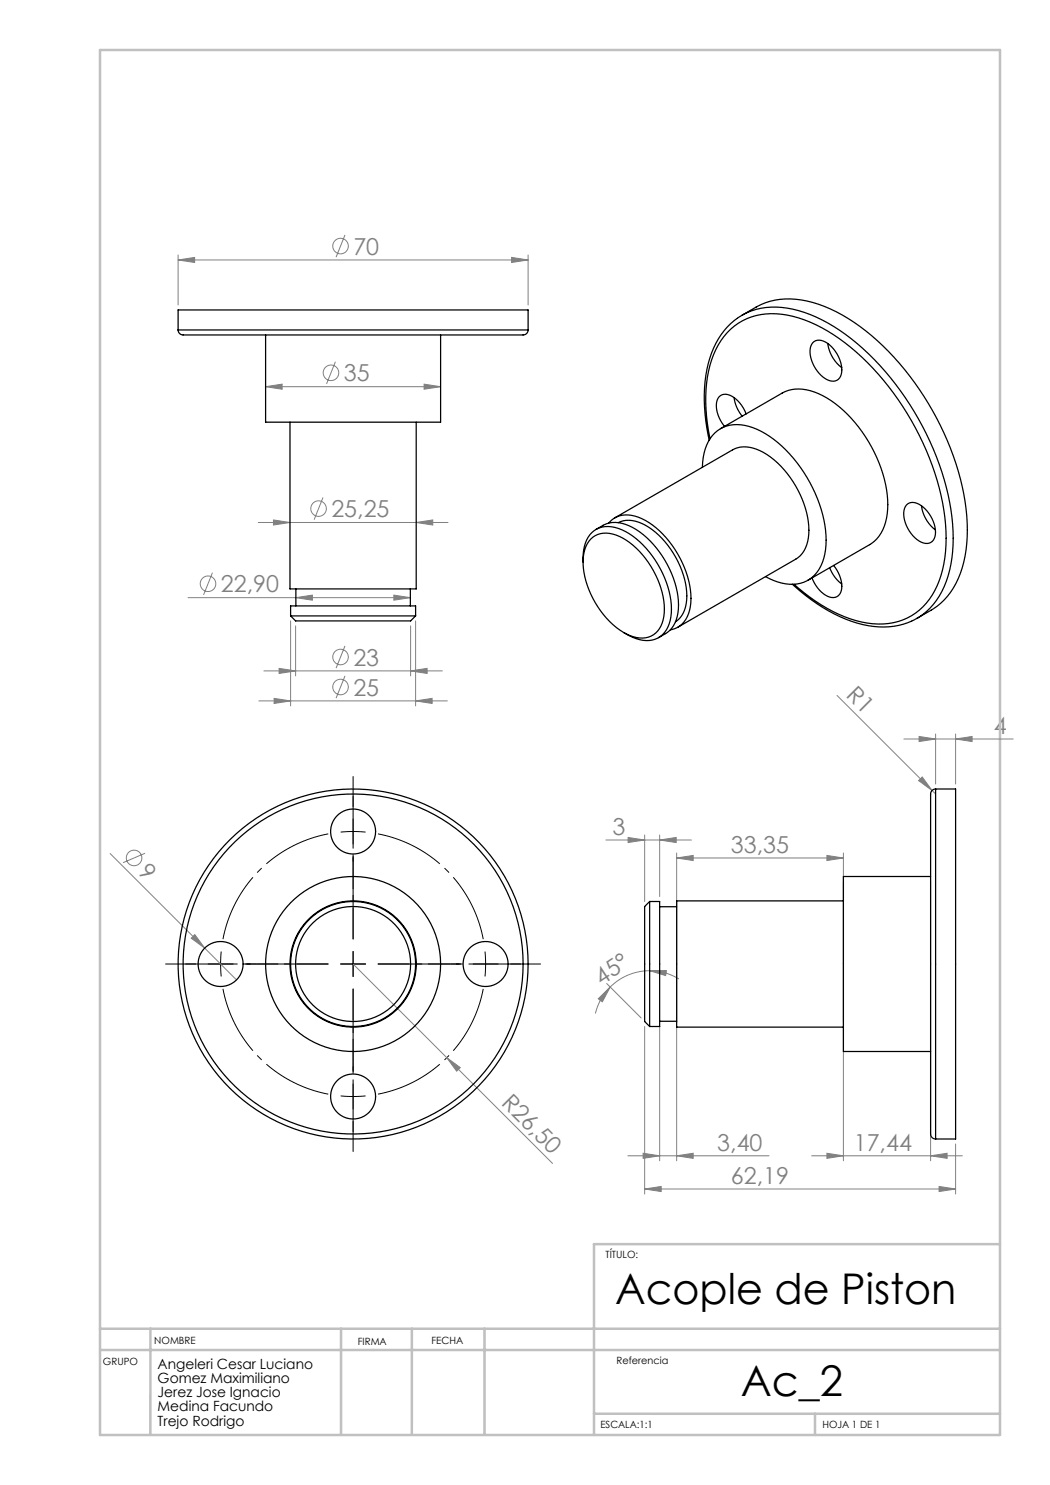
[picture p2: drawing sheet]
<svg xmlns="http://www.w3.org/2000/svg" width="210mm" height="297mm" viewBox="0 0 210 297" stroke-linecap="round" stroke-linejoin="round" font-family="sans-serif">
<g fill="none" stroke="#808080" stroke-width=".2">
<path d="M35.6 52l3.3-.5v1zM35.6 51v10M35.6 52h70M69 47l-1.8 4.4M102.3 51.5l3.3 .5-3.3 .5zM105.6 51v10M53.1 77.3l3.3-.5v1zM53.1 77.3h35M67.1 72.3l-1.8 4.5M84.8 76.8l3.3 .5-3.3 .5zM64.6 99.5l-1.8 4.4M37.6 119.5h44.5"/>
<path d="M42.5 114.5l-1.8 4.5M51.6 104.5h38M54.7 104l3.3 .5-3.3 .5zM59.2 119.5l3.3-.5v1zM78.8 119l3.3 .5-3.3 .5zM83.2 104.5l3.3-.5v1zM52.8 134.2h35.7M54.8 139.7l3.3 .5-3.3 .5zM55.8 133.7l3.3 .5-3.3 .5zM58.1 124.2v17M59.1 125.2v10M69 129.2l-1.8 4.4"/>
<path d="M69 135.2l-1.8 4.4M82.1 134.2l3.3-.5v1zM82.1 125.2v10M83.1 124.2v17M167.4 139.1l19.7 19.7M51.8 140.2h37.7M83.1 140.2l3.3-.5v1zM180.8 147.8h21.8M183.7 156.1l.7-.7 2 2.7zM183.8 147.3l3.3 .5-3.3 .5zM187.1 146.8v10M191.1 147.8l3.3-.5v1z"/>
<path d="M191.1 146.8v10M22 170.7l25.3 25.3M29 170.6l-4.4 1.9M121.2 168h17.1M125.6 167.5l3.3 .5-3.3 .5zM128.9 167v13.3M131.9 168l3.3-.5v1zM131.9 167v12.3M135.3 171.6l3.3-.5v1zM135.3 170.6v33.8M135.3 171.6h33.4M165.4 171.1l3.3 .5-3.3 .5z"/>
<path d="M168.7 170.6v61.6M186.1 176.3v55.9M38.2 187.6l.8-.7 1.9 2.7zM70.6 192.8l18.8 18.7M119.7 199.8l2.3-2.4-1.5 3zM121.3 196.7l6.9 6.9M122 197.4a11.2 11.2 0 0 0-2.9 5.3M129.9 194.1h3.4l-.2 1zM129.9 194.1a11.2 11.2 0 0 0-7.9 3.3M129.9 194.1a11.2 11.2 0 0 1 5.9 1.7M89.4 211.5l2.7 2-.8 .7zM89.4 211.5l21.1 21.2"/>
<path d="M128.9 205.3v33.5M131.9 205.3v26.9M135.3 205.3v26.9M125.6 231.2h28.2M128.6 230.7l3.3 .5-3.3 .5zM128.9 237.8l3.3-.5v1zM128.9 237.8h62.2M135.3 231.2l3.3-.5v1zM162.3 231.2h30.2M165.4 230.7l3.3 .5-3.3 .5zM186.1 231.2l3.3-.5v1zM187.8 237.3l3.3 .5-3.3 .5z"/>
<path d="M191.1 228.8v10"/>
<circle cx="68.1" cy="49.2" r="1.56"/>
<circle cx="66.2" cy="74.6" r="1.56"/>
<circle cx="41.6" cy="116.8" r="1.56"/>
<circle cx="63.7" cy="101.7" r="1.56"/>
<circle cx="68.1" cy="137.4" r="1.56"/>
<circle cx="68.1" cy="131.4" r="1.56"/>
<circle cx="26.8" cy="171.6" r="1.56"/>
</g>
<path d="M70.6 166.3l-2.5 .1M70.6 166.3l2.5 .1M97.1 192.8l-.1-2.5M97.1 192.8l-.1 2.5M70.6 219.3l2.5-.1M70.6 219.3l-2.5-.1" fill="none" stroke="#000" stroke-width=".2" stroke-dasharray="15.2 1.3 1.3 1.3" stroke-linecap="butt"/>
<path d="M65.7 166.8a26.5 26.5 0 0 0-21.1 21M44.6 197.8a26.5 26.5 0 0 0 21.1 21M96.7 187.8a26.5 26.5 0 0 0-21.1-21M75.6 218.8a26.5 26.5 0 0 0 21.1-21" fill="none" stroke="#000" stroke-width=".2" stroke-dasharray="15.2 1.3 1.3 1.3" stroke-dashoffset="1.3" stroke-linecap="butt"/>
<path d="M41.6 192.8h5M44.2 190.3l-.1 2.5 .1 2.5M68.1 192.8h5M70.6 190.3v5" fill="none" stroke="#000" stroke-width=".2"/>
<g fill="none" stroke="#000" stroke-width=".2" stroke-dasharray="15.2 1.3 1.3 1.3">
<path d="M70.6 166.3v-2.5M70.6 166.3v2.5M70.6 161.3v-2M70.6 171.3v2M39.1 192.8h-2M49.1 192.8h2M70.6 192.8v-2.5M70.6 192.8h-2.5M70.6 192.8v2.5M70.6 192.8h2.5M92.1 192.8h-2M97.1 192.8h2.5"/>
<path d="M97.1 192.8h-2.5M102.1 192.8h2M70.6 219.3v2.5M70.6 219.3v-2.5M70.6 214.3v-2M70.6 224.3v2"/>
</g>
<path d="M65.6 192.8h-16.2M70.6 187.8v-16.2M70.6 197.8v16.2M75.6 192.8h16.3" fill="none" stroke="#000" stroke-width=".2" stroke-dasharray="15.2 1.3 1.3 1.3" stroke-dashoffset="9"/>
<path d="M65.6 192.8h-32.5M70.6 187.8v-32.5M70.6 197.8v32.5M75.6 192.8h32.5" fill="none" stroke="#000" stroke-width=".2" stroke-dasharray="15.2 1.3 1.3 1.3" stroke-dashoffset=".9"/>
<path d="M20 10h180v277h-180zM200 248.8h-81.2v38.2M20 265.8h180M20 270h180M30.1 265.8v21.1M68.2 265.8v21.1M82.4 265.8v21.1M96.9 265.8v21.1M118.8 282.8h81.2M163 282.8v4.2" fill="none" stroke="#c0c0c0" stroke-width=".5"/>
<g fill="#808080">
<path d="M183.7 156.1l.7-.7 2 2.7z"/>
<path d="M38.2 187.6l.8-.7 1.9 2.7z"/>
<path d="M89.4 211.5l2.7 2-.8 .7z"/>
<path d="M82.1 134.2l3.3-.5v1zM55.8 133.7l3.3 .5-3.3 .5zM83.1 140.2l3.3-.5v1zM54.8 139.7l3.3 .5-3.3 .5zM84.8 76.8l3.3 .5-3.3 .5zM53.1 77.3l3.3-.5v1zM83.2 104.5l3.3-.5v1zM54.7 104l3.3 .5-3.3 .5zM102.3 51.5l3.3 .5-3.3 .5zM35.6 52l3.3-.5v1zM186.1 231.2l3.3-.5v1zM165.4 230.7l3.3 .5-3.3 .5zM191.1 147.8l3.3-.5v1zM183.8 147.3l3.3 .5-3.3 .5zM131.9 168l3.3-.5v1zM125.6 167.5l3.3 .5-3.3 .5z"/>
<path d="M59.2 119.5l3.3-.5v1zM78.8 119l3.3 .5-3.3 .5zM135.3 171.6l3.3-.5v1zM165.4 171.1l3.3 .5-3.3 .5zM128.6 230.7l3.3 .5-3.3 .5zM135.3 231.2l3.3-.5v1z"/>
<path d="M129.9 194.1h3.4l-.2 1zM119.7 199.8l2.3-2.4-1.5 3z"/>
<path d="M128.9 237.8l3.3-.5v1zM187.8 237.3l3.3 .5-3.3 .5z"/>
</g>
<g fill="none" stroke="#000" stroke-width=".25">
<path d="M35.6 66a1.15 1.15 0 0 0 1.5 1h67.2a1.1 1.1 0 0 0 1.3-1M35.6 66v-4h70v4M35.6 66h70M53.1 67v17.4h35v-17.4M146.8 79.5a7.2 7.2 0 0 0 1.6 3.7M147.4 63.7a16.3 16.3 0 0 0-6.2 11.4 35.8 35.8 0 0 0 .6 13M147.5 63.6a13.9 13.9 0 0 1 12.2-1.5 36.6 36.6 0 0 1 16.3 11 56.4 56.4 0 0 1 14.5 31.7 23.5 23.5 0 0 1-3.2 15.3 12.1 12.1 0 0 1-4.9 4.1M148.4 63.1l2.8-1.7a14.7 14.7 0 0 1 12.5-.5 39.7 39.7 0 0 1 17.2 13 55.8 55.8 0 0 1 12.5 29.3 23.4 23.4 0 0 1-3.3 15.3 12.3 12.3 0 0 1-3.9 3.5l-2.8 1.7M162.6 68.5a2.17 2.17 0 0 1 2.9 .2 6.7 6.7 0 0 1 2.8 6.2 1.9 1.9 0 0 1-3.2 .8 6.5 6.5 0 0 1-2.9-6.5zM165.6 68.7a7.2 7.2 0 0 0 2.7 4.8M58 84.4v33.4h25.2v-33.4M140.5 93.5a8.8 8.8 0 0 1 3.5-7.7 8.2 8.2 0 0 1 8.2 .5 27.1 27.1 0 0 1 12.3 16.6 14.6 14.6 0 0 1-.6 10.9 6.6 6.6 0 0 1-8.4 2.6l-2.4-1.1"/>
<path d="M142 87.8a29.8 29.8 0 0 1 .7-16.9 12.4 12.4 0 0 1 14.7-7.9 32.2 32.2 0 0 1 16.1 9.5 55.1 55.1 0 0 1 15.6 32.4 23.3 23.3 0 0 1-2.7 14.1 12.2 12.2 0 0 1-12.9 5.6 29.5 29.5 0 0 1-14.7-7.7M144.1 85.7l12.3-7.1a8.3 8.3 0 0 1 8.2 .5 27.1 27.1 0 0 1 12.3 16.7 14.6 14.6 0 0 1-.7 10.8 6.4 6.4 0 0 1-2.3 2.3l-12.3 7.1M149.2 82.8a5.8 5.8 0 0 0-4.1-4 1.83 1.83 0 0 0-1.8 2.1 6.8 6.8 0 0 0 1.6 4.4M59.2 117.8v3.4M82.1 117.8v3.4M116.6 112.4a7.1 7.1 0 0 1 2.2-6.3 5.8 5.8 0 0 1 6.3 .2 19.2 19.2 0 0 1 9.2 16.3 5.4 5.4 0 0 1-3.8 5.4 7.7 7.7 0 0 1-5.8-1.5M118.2 107.8a4.9 4.9 0 0 1 5.7-.5 17.5 17.5 0 0 1 8.9 15.3 4.9 4.9 0 0 1-3.7 5 8.5 8.5 0 0 1-6.5-2.7 17.7 17.7 0 0 1-5.9-13.6l.5-2zM119.2 105.9a6.1 6.1 0 0 1 7.3-.4 19.2 19.2 0 0 1 9.2 16.3 6.1 6.1 0 0 1-4 5.7M121.7 104.6a4.9 4.9 0 0 1 6-1.2 17.8 17.8 0 0 1 9.1 10 12.9 12.9 0 0 1 .7 9.8 4.5 4.5 0 0 1-3.4 2.8M123 103.6l23.5-13.6a6.2 6.2 0 0 1 6.2 .5 19.5 19.5 0 0 1 9.1 16.3 6 6 0 0 1-2.6 5l-23.6 13.6M123.7 104.5a6.1 6.1 0 0 1 6.1 1 17.8 17.8 0 0 1 7.5 14.4 5.4 5.4 0 0 1-2.2 4.5M158.5 116.8a31.6 31.6 0 0 0 15.1 8.3 14.7 14.7 0 0 0 8.7-.9"/>
<path d="M165.9 113.5a7.2 7.2 0 0 0 2.4 3.3M166.7 113.1a5.9 5.9 0 0 1 1.4 5.4 1.9 1.9 0 0 1-3 .5 7.1 7.1 0 0 1-2.7-3.4M181.3 101a2.17 2.17 0 0 1 2.9 .1 6.7 6.7 0 0 1 2.8 6.2 1.9 1.9 0 0 1-3.2 .9 6.5 6.5 0 0 1-2.9-6.5zM184.3 101.2a7.2 7.2 0 0 0 2.8 4.8M58.1 123.2v-2h25v2M58.1 123.2h25M58.1 123.2l1 1h23l1-1M187.1 157.8a1.26 1.26 0 0 0-1 1.7v67.1a1.04 1.04 0 0 0 1 1.2M187.1 157.8h4v70h-4M187.1 157.8v70M186.1 175.3h-17.4v35h17.4M129.9 180.3v25"/>
<path d="M129.9 180.3h2v25h-2M129.9 180.3l-1 1v23l1 1M131.9 181.4h3.4M168.7 180.2h-33.4v25.2h33.4M131.9 204.3h3.4"/>
<circle cx="70.6" cy="166.3" r="4.5"/>
<circle cx="44.1" cy="192.8" r="4.5"/>
<circle cx="70.6" cy="192.8" r="35"/>
<circle cx="70.6" cy="192.8" r="11.5"/>
<circle cx="70.6" cy="192.8" r="12.6"/>
<circle cx="70.6" cy="192.8" r="17.5"/>
<circle cx="70.6" cy="192.8" r="12.5"/>
<circle cx="70.6" cy="192.8" r="34"/>
<circle cx="97.1" cy="192.8" r="4.5"/>
<circle cx="70.6" cy="219.3" r="4.5"/>
</g>
<g font-size="8.5">
<text x="123" y="260.8">Acople de Piston</text>
<text x="148.2" y="279.3">Ac_2</text>
</g>
<g font-size="4.7" fill="#808080">
<text x="70.7" y="50.9">70</text>
<text x="68.8" y="76.3">35</text>
<text x="66.3" y="103.4">25,25</text>
<text x="44.2" y="118.5">22,90</text>
<text x="70.7" y="133.1">23</text>
<text x="70.7" y="139.1">25</text>
<text x="169" y="139.3" transform="rotate(45 169 139.3)">R1</text>
<text x="198.8" y="146.8">4</text>
<text x="122.5" y="167">3</text>
<text x="146.2" y="170.6">33,35</text>
<text x="27.4" y="174.6" transform="rotate(45 27.4 174.6)">9</text>
<text x="120.3" y="197.1" transform="rotate(-34 120.3 197.1)">45°</text>
<text x="100.1" y="220.8" transform="rotate(45 100.1 220.8)">R26,50</text>
<text x="143.5" y="230.1">3,40</text>
<text x="170.8" y="230.1">17,44</text>
<text x="146.2" y="236.8">62,19</text>
</g>
<g font-size="2.8">
<text x="31.5" y="273.8">Angeleri Cesar Luciano</text>
<text x="31.5" y="276.6">Gomez Maximiliano</text>
<text x="31.5" y="279.5">Jerez Jose Ignacio</text>
<text x="31.5" y="282.3">Medina Facundo</text>
<text x="31.5" y="285.1">Trejo Rodrigo</text>
</g>
<g font-size="2">
<text x="121.1" y="251.5">TÍTULO:</text>
<text x="30.9" y="268.8">NOMBRE</text>
<text x="71.6" y="269">FIRMA</text>
<text x="86.3" y="268.7">FECHA</text>
<text x="20.6" y="273">GRUPO</text>
<text x="123.3" y="272.9">Referencia</text>
<text x="120.1" y="285.6">ESCALA:1:1</text>
<text x="164.5" y="285.6">HOJA 1 DE 1</text>
</g>
</svg>
